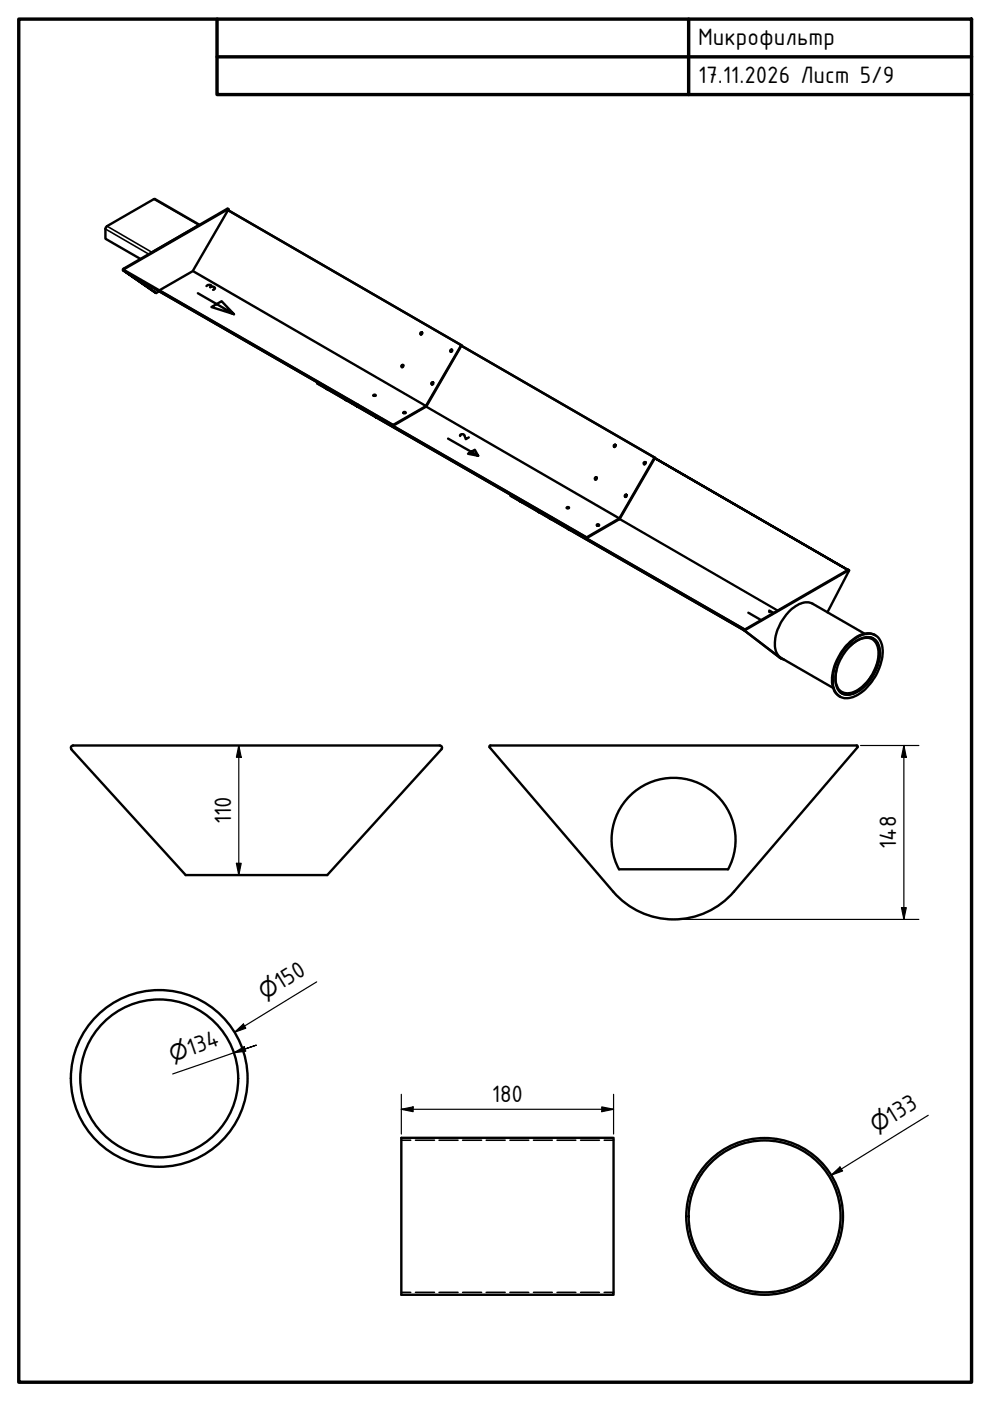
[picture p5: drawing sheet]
<svg xmlns="http://www.w3.org/2000/svg" width="210mm" height="297mm" viewBox="0 0 210 297" stroke-linecap="round" stroke-linejoin="round" font-family="sans-serif">
<!-- layer: Visible (ISO) -->
<g fill="none" stroke="#000" stroke-width=".51">
<path d="M26.2 57.4l49.6 28.6M26.6 57.6l6.5 4.5-6.4-4.4M40.8 57.5l-7 4M40.9 57.3l7.4-12.7 49.5 28.6-7.5 12.9-7 4-57-32.8-.1 .1 41.2 23.7M42.3 47.7l-9.6-5.5-10.3 6v2.4l7.4 4.3M48.3 44.6h.1M48.4 44.4l-.2-.1-22 12.7-.1 .3 .1 .1 .1-.3 22.1-12.8v.3M48.4 44.6l49.5 28.6M33.7 61.8l-.6 .3M42 62.2l3.9 2.3 1.1-.6 2.6 2.7-3.7-2.1-1.1 .6 4.8 1.5M43.8 60.6a.76 .76 0 0 1 1 0l-.1 .2M44.5 60.9h.1a.58 .58 0 0 1 1 .3l-.4 .3"/>
<path d="M85.5 77.4l-.3 .2 .1 .2v-.2l.2-.1M89.2 70.9l.1-.3 .2-.1-.2 .4M95.6 74.6l.1-.4h.1l-.2 .4M97.8 73.2l-7.4 12.9-7.1 4.2M67.2 81.3l49.6 28.5M67.4 81.1l56.9 32.8 7-4 7.5-12.9-41-23.7 41.1 23.8M67.4 81.1l-.2 .2 7.4 4.2M69 82.3l.6 .3zM73 84.6l.6 .3zM75.4 86l.5 .3zM75.9 85.8v.2M79.2 83.9h.4"/>
<path d="M79.4 88.3l.5 .3zM85.6 87.4h.3a.2 .2 0 0 1-.1 .2 .2 .2 0 0 1-.2-.2zM85.6 87.6h.4M91.8 81.1l-.2 .2v.2v-.2l.3-.2M95 93l4.9 2.8 .8-.4 .7 1.2-1.5-.8-.7 .4 2.2 .4M97.6 92.4a.46 .46 0 0 1 .4-.4 .46 .46 0 0 1 .5 .3l.3 .8 .6-.4M130.3 94.4l.2-.1-.2 .5zM136.6 98.1l.3-.1-.3 .5zM138.8 97l.1 .1-7.6 13-7.1 4M138.9 97.1l40.9 23.7-40.9-23.7M108.2 105.1l49.6 28.5M110.1 106.2l.5 .3z"/>
<path d="M114 108.4l.6 .3zM115.7 109.4l-7.5-4.3 .1-.2 49.6 28.6M116.4 109.8l.5 .3zM116.9 109.6l-.1 .2M120.2 107.6l.3-.1 .1 .2-.3 .1zM120.2 107.7h.4M120.4 112.1l.5 .3zM126.5 101.2l-.2 .1-.1 .3 .3-.3M126.6 111.4l-.1-.1a.24 .24 0 0 1 .3-.1 .24 .24 0 0 1 .2 .2h-.4h.4M132.6 105.4l.2-.5-.2 .5M158.7 129.9l2.7 1.6M163.1 129.8v-.4l.9 .5"/>
<path d="M165.2 139.3l.4 .3M175.4 129.8l4.6-8.9-22.1 12.7v.2M179.7 136.8a5.8 5.8 0 0 1 5.4-2.3 3.8 3.8 0 0 1 2 4.3 11.6 11.6 0 0 1-5.9 8.8 2.98 2.98 0 0 1-4.6-2.5 11 11 0 0 1 3.1-8.3zM179.8 120.8l-22 12.8 7.8 6 .6 .3M179.8 120.8h.1M179.9 120.8l.1 .1M179.9 137.3a5.2 5.2 0 0 1 4.8-2.1 3.1 3.1 0 0 1 1.9 3.3 10.3 10.3 0 0 1-5.3 8.4 2.73 2.73 0 0 1-2.9 .1 2.73 2.73 0 0 1-1.3-2.7 10 10 0 0 1 2.8-7zM180.4 136.8a4.1 4.1 0 0 1 4.6-1.3 4.5 4.5 0 0 1 .9 5.2 9 9 0 0 1-5.6 6.2 2.55 2.55 0 0 1-3.1-2.6l.1-2.2M183.3 134.4l-11-6.4a3.6 3.6 0 0 0-3.9 .8 10 10 0 0 0-4 8.9l.6 1.2 .7 .6 11 6.4M184.5 135.1a3.4 3.4 0 0 1 1.9 4 10 10 0 0 1-5.8 8 2.52 2.52 0 0 1-2.7-.6M184.8 135.2l.2 .2M185.1 135.4a3.7 3.7 0 0 1 1.3 3.8 10.3 10.3 0 0 1-5.4 7.8 3.3 3.3 0 0 1-2.6 0"/>
<path d="M185.6 134.7a4.2 4.2 0 0 0-5 1.1 11.1 11.1 0 0 0-4.1 9.6 2.94 2.94 0 0 0 1.6 2.3M15.5 158.1h77.7l.4 .1 .1 .3-.1 .4-24.2 26.6h-30l-24.3-26.6M15.5 158.1l-.4 .2 .1 .6M103.8 158.4l26.2 30.6M104 158.1h77.8v.3l-26.2 30.6M104 158.1l-.2 .1v.2M178.1 146.7l.3 .2M130 189a16.9 16.9 0 0 0 25.6 0M131.3 184.3h23.1a13.1 13.1 0 0 0-11.6-19.4 13.1 13.1 0 0 0-11.5 19.4M85.1 241.2h45v33.3h-45z"/>
<circle cx="85.3" cy="77.6" r=".24"/>
<circle cx="89.3" cy="70.7" r=".23"/>
<circle cx="95.7" cy="74.3" r=".23"/>
<circle cx="79.5" cy="83.8" r=".22"/>
<circle cx="91.7" cy="81.3" r=".24"/>
<circle cx="130.3" cy="94.5" r=".22"/>
<circle cx="136.7" cy="98.2" r=".23"/>
<circle cx="126.3" cy="101.4" r=".24"/>
<circle cx="132.7" cy="105.1" r=".24"/>
<circle cx="33.8" cy="228.6" r="16.7"/>
<circle cx="33.8" cy="228.6" r="18.7"/>
<circle cx="162.1" cy="257.9" r="16.1"/>
<circle cx="162.1" cy="257.9" r="16.6"/>
</g>
<!-- layer: Visible Narrow (ISO) -->
<g fill="none" stroke="#000" stroke-width=".34">
<path d="M22.4 48.5l9.1 5.4M22.7 47.9l9.5 5.6M26.1 57.3l.1 .1M26.2 57l.1 .1M32.6 42.2l9.6 5.5M40.8 57.5l49.5 28.6v.2M40.9 57.4l49.6 28.6M48.2 44.3l.1 .1M33.7 61.7l33.7 19.4M33.8 61.5l49.6 28.6v.1l41 23.7v.2M74.6 85.5l33.7 19.4M83.3 90.1l-.1 .1"/>
<path d="M90.3 86.3l40.9 23.7v.1M90.4 86.1l41 23.8M115.7 109.4l42.1 24.2M124.3 114.1l33.6 19.3M124.3 113.9l-.1 .2M131.3 110.1l33.5 19.4M131.4 110l33.5 19.4M157.8 133.7l.1 .1M157.9 133.5l.1 .1M165.2 139.3l.2 .1M179.8 120.8l.2 .1"/>
</g>
<!-- layer: Visible (ISO) -->
<circle cx="26.2" cy="57.4" r=".25" fill="#000"/>
<!-- layer: Hidden (ISO) -->
<g fill="none" stroke="#000" stroke-width=".34">
<path d="M85.1 241.8h2M88.1 241.8h4M93.1 241.8h4M98.1 241.8h4M103.1 241.8h4M108.1 241.8h4M113.1 241.8h4M118.1 241.8h4M123.1 241.8h4M128.1 241.8h2M85.1 274h2M88.1 274h4"/>
<path d="M93.1 274h4M98.1 274h4M103.1 274h4M108.1 274h4M113.1 274h4M118.1 274h4M123.1 274h4M128.1 274h2"/>
</g>
<!-- layer: Border (ISO) -->
<path d="M4 4h202v289.1h-202zM46 4v16.1h160M46 12.1h160M146 4v16.1" fill="none" stroke="#000" stroke-width=".72"/>
<!-- layer: Dimension (ISO) -->
<g fill="none" stroke="#000" stroke-width=".25">
<path d="M50.6 158.1l.5 2.5h-1zM50.6 158.1v27.4M182.5 158.1h12.3M191.6 158.1l.6 2.5h-1.1zM191.6 158.1v36.8M50.1 183h1l-.5 2.5zM143.6 194.9h51.2M191.1 192.4h1.1l-.6 2.5zM49.7 218.8l1.9-1.7 .5 .9zM67.1 208.2l-17.4 10.6M49.6 223.2l2.2-1.3 .3 1zM51.9 222.4l-15.3 5.3"/>
<path d="M54.3 221.6l-2.4 .8 2.4-.8M85.1 235.2l2.5-.5v1zM85.1 235.2h45M85.1 232v8.4M127.6 234.7l2.5 .5-2.5 .5zM130.1 232v8.4M196.8 236.5l-20.6 12.7M176.2 249.2l1.9-1.8 .5 .9z"/>
</g>
<path d="M50.6 158.1l.5 2.5h-1zM191.6 158.1l.6 2.5h-1.1zM50.1 183h1l-.5 2.5zM191.1 192.4h1.1l-.6 2.5zM49.7 218.8l1.9-1.7 .5 .9zM49.6 223.2l2.2-1.3 .3 1zM85.1 235.2l2.5-.5v1zM127.6 234.7l2.5 .5-2.5 .5zM176.2 249.2l1.9-1.8 .5 .9z" fill="#000"/>
<g font-size="5.4">
<text x="148" y="9.6">Микрофильтр</text>
<text x="148" y="17.6">17.11.2026 Лист 5/9</text>
<text x="49" y="174.8" transform="rotate(-90 49 174.8)">110</text>
<text x="190" y="180" transform="rotate(-90 190 180)">148</text>
<text x="59.5" y="210" transform="rotate(-32 59.5 210)">150</text>
<text x="40.3" y="223.8" transform="rotate(-19 40.3 223.8)">134</text>
<text x="104.3" y="233.6">180</text>
<text x="189.2" y="238.3" transform="rotate(-32 189.2 238.3)">133</text>
</g>
<g font-size="4.6">
<text x="56.1" y="212" transform="rotate(-32 56.1 212)">⌀</text>
<text x="36.6" y="225.1" transform="rotate(-19 36.6 225.1)">⌀</text>
<text x="185.8" y="240.3" transform="rotate(-32 185.8 240.3)">⌀</text>
</g>
</svg>
